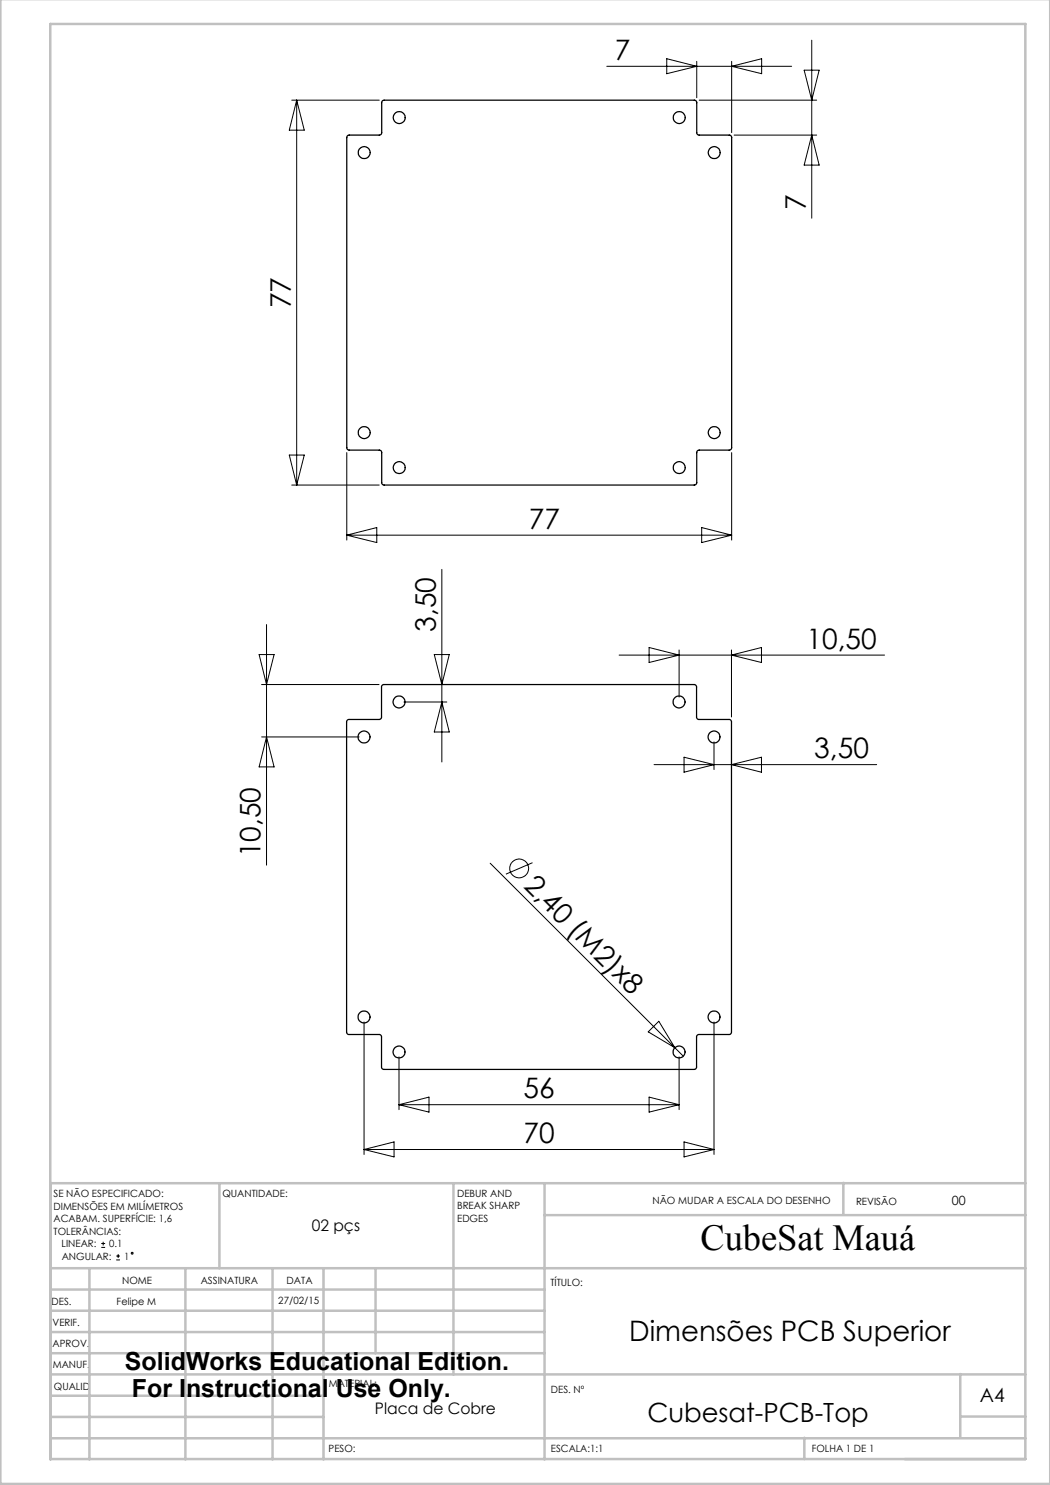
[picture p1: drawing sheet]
<svg xmlns="http://www.w3.org/2000/svg" width="210mm" height="297mm" viewBox="0 0 210 297" stroke-linecap="round" stroke-linejoin="round" font-family="sans-serif">
<g fill="none" stroke="#000" stroke-width=".2">
<path d="M121.4 13.3h36.9M133.3 11.7l6 1.6-6 1.4zM139.3 12.3v7.2M146.3 12.3v14.2M146.3 13.3l6-1.6v3zM160.8 14h3l-1.5 6zM162.3 8v35.6M58.3 20h17.5M59.3 20v77M59.3 20l1.6 6h-3zM139.8 20h23.5M146.8 27h16.5"/>
<path d="M162.3 27l1.5 6h-3zM57.9 91h3l-1.6 6zM58.3 97h17.5M69.4 90.5v17.5M146.3 90.5v17.5M69.4 107h76.9M69.4 107l6-1.5v3zM88.4 113.9v38.5M140.3 105.5l6 1.5-6 1.5zM51.8 130.9h3l-1.5 6zM52.3 136.9h23.5M53.3 124.9v48.1"/>
<path d="M86.9 130.9h3l-1.5 6zM123.8 131h53.1M129.8 129.5l6 1.5-6 1.5zM135.8 130v9.4M146.3 130v13.4M146.3 131l6-1.5v3zM52.3 147.4h19.5M53.3 147.4l1.5 6h-3zM80.8 140.4h8.6M88.4 140.4l1.5 6h-3zM130.8 152.9h44.5M136.8 151.4l6 1.5-6 1.5z"/>
<path d="M142.8 148.4v5.5M146.3 152.9l6-1.5v3zM98 172.6l38.7 38.6M106.5 172.5l-5.3 2.3M72.8 204.4v26.5M79.8 211.4v10.5M129.6 206.4l2.2-2.1 3.2 5.2zM129.8 219.4l6 1.5-6 1.5zM135.8 211.4v10.5M142.8 204.4v26.5M72.8 229.9h70M72.8 229.9l6-1.5v3z"/>
<path d="M79.8 220.9h56M79.8 220.9l6-1.5v3zM136.8 228.4l6 1.5-6 1.5zM20.2 249.5h.8M20.2 248.7h.8M20.6 248.4v.7M23.2 252h.8M23.2 251.2h.8M23.6 250.8v.8"/>
<circle cx="103.8" cy="173.7" r="1.88"/>
<circle cx="26.4" cy="250.6" r=".19"/>
</g>
<g fill="none" stroke="#c0c0c0" stroke-width=".5">
<path d="M.1 -.1v296.9h209.9v-296.9M10.1 4.8h195v287h-195zM43.9 236.6v17M90.7 236.6v38.3M108.9 236.6v55.3M168.7 236.6v6.3M205.1 236.6h-195v55.3M10.1 253.6h195M10.1 257.9h98.8M17.9 253.6v38.3M37.1 253.6v38.3M54.5 253.6v38.3"/>
<path d="M64.7 253.6v38.3M75.1 253.6v17M108.9 243h96.2M10.1 270.6h98.8M10.1 266.4h98.8M10.1 262.1h98.8M10.1 279.1h54.6M10.1 274.9h195M192.1 274.8v12.7M10.1 287.7h195M10.1 283.4h54.6M160.9 287.5v4.3"/>
<path d="M192.1 283.3h13"/>
</g>
<g fill="none" stroke="#000" stroke-width=".25">
<path d="M76.6 20.1l62.3-.1 .4 .4v6.2l.3 .3 6.3 .1 .4 .2v62.4l-.4 .4h-6.2l-.3 .2-.1 6.4-.2 .3-62.4 .1-.4-.4v-6.2l-.2-.3-6.4-.1-.3-.2v-62.4l.3-.4h6.3l.3-.2v-6.4zM76.5 137l62.4-.1 .4 .4v6.2l.2 .3 6.4 .1 .3 .2 .1 62.4-.4 .4h-6.2l-.3 .2-.1 6.4-.2 .3-62.4 .1-.4-.4v-6.2l-.2-.3-6.4-.1-.3-.2-.1-62.4 .4-.4h6.2l.3-.2 .1-6.4z"/>
<circle cx="72.8" cy="30.5" r="1.2"/>
<circle cx="79.8" cy="23.5" r="1.2"/>
<circle cx="135.9" cy="23.5" r="1.2"/>
<circle cx="142.8" cy="30.5" r="1.2"/>
<circle cx="72.8" cy="86.5" r="1.2"/>
<circle cx="79.8" cy="93.5" r="1.2"/>
<circle cx="135.9" cy="93.5" r="1.2"/>
<circle cx="142.8" cy="86.5" r="1.2"/>
<circle cx="72.8" cy="147.4" r="1.2"/>
<circle cx="79.8" cy="140.4" r="1.2"/>
<circle cx="135.8" cy="140.4" r="1.2"/>
<circle cx="142.8" cy="147.4" r="1.2"/>
<circle cx="72.8" cy="203.4" r="1.2"/>
<circle cx="79.8" cy="210.4" r="1.2"/>
<circle cx="135.8" cy="210.4" r="1.2"/>
<circle cx="142.8" cy="203.4" r="1.2"/>
</g>
<text font-size="7.3" x="140.1" y="249.9">CubeSat Mauá</text>
<g font-size="5.6">
<text x="122.9" y="12">7</text>
<text x="161.1" y="42" transform="rotate(-90 161.1 42)">7</text>
<text x="58.1" y="61.6" transform="rotate(-90 58.1 61.6)">77</text>
<text x="105.8" y="105.8">77</text>
<text x="87.2" y="126.3" transform="rotate(-90 87.2 126.3)">3,50</text>
<text x="161.3" y="129.8">10,50</text>
<text x="162.9" y="151.7">3,50</text>
<text x="52.1" y="171.5" transform="rotate(-90 52.1 171.5)">10,50</text>
<text x="104.5" y="177.4" transform="rotate(45 104.5 177.4)">2,40 (M2)x8</text>
<text x="104.7" y="219.7">56</text>
<text x="104.7" y="228.7">70</text>
<text x="125.8" y="268.3">Dimensões PCB Superior</text>
</g>
<text font-size="5.3" x="129.5" y="284.3">Cubesat-PCB-Top</text>
<g font-size="5">
<text x="25" y="274">SolidWorks Educational Edition.</text>
<text x="26.4" y="279.5">For Instructional Use Only.</text>
</g>
<text font-size="3.9" x="196" y="280.4">A4</text>
<g font-size="3.2">
<text x="62.3" y="246.3">02 pçs</text>
<text x="75" y="282.8">Placa de Cobre</text>
</g>
<text font-size="2.5" x="190.4" y="240.9">00</text>
<g font-size="2">
<text x="10.7" y="239.5">SE NÃO ESPECIFICADO:</text>
<text x="44.5" y="239.5">QUANTIDADE:</text>
<text x="91.4" y="239.4">DEBUR AND</text>
<text x="10.7" y="242">DIMENSÕES EM MILÍMETROS</text>
<text x="10.7" y="244.5">ACABAM. SUPERFÍCIE: 1,6</text>
<text x="91.4" y="241.9">BREAK SHARP</text>
<text x="91.4" y="244.4">EDGES</text>
<text x="130.5" y="240.8">NÃO MUDAR A ESCALA DO DESENHO</text>
<text x="171.2" y="241">REVISÃO</text>
<text x="10.7" y="247">TOLERÂNCIAS:</text>
<text x="12.3" y="249.5">LINEAR:</text>
<text x="12.3" y="252">ANGULAR:</text>
<text x="21.8" y="249.5">0.1</text>
<text x="24.8" y="252">1</text>
<text x="24.4" y="256.9">NOME</text>
<text x="40.1" y="256.8">ASSINATURA</text>
<text x="57.3" y="256.8">DATA</text>
<text x="110.1" y="257.1">TÍTULO:</text>
<text x="10.3" y="260.9">DES.</text>
<text x="23.3" y="261">Felipe M</text>
<text x="55.7" y="260.8">27/02/15</text>
<text x="10.5" y="269.3">APROV.</text>
<text x="10.5" y="265.2">VERIF.</text>
<text x="10.6" y="273.6">MANUF.</text>
<text x="10.8" y="278">QUALID</text>
<text x="65.8" y="277.4">MATERIAL:</text>
<text x="110.2" y="278.5">DES. Nº</text>
<text x="65.7" y="290.4">PESO:</text>
<text x="110.2" y="290.5">ESCALA:1:1</text>
<text x="162.4" y="290.4">FOLHA 1 DE 1</text>
</g>
</svg>
